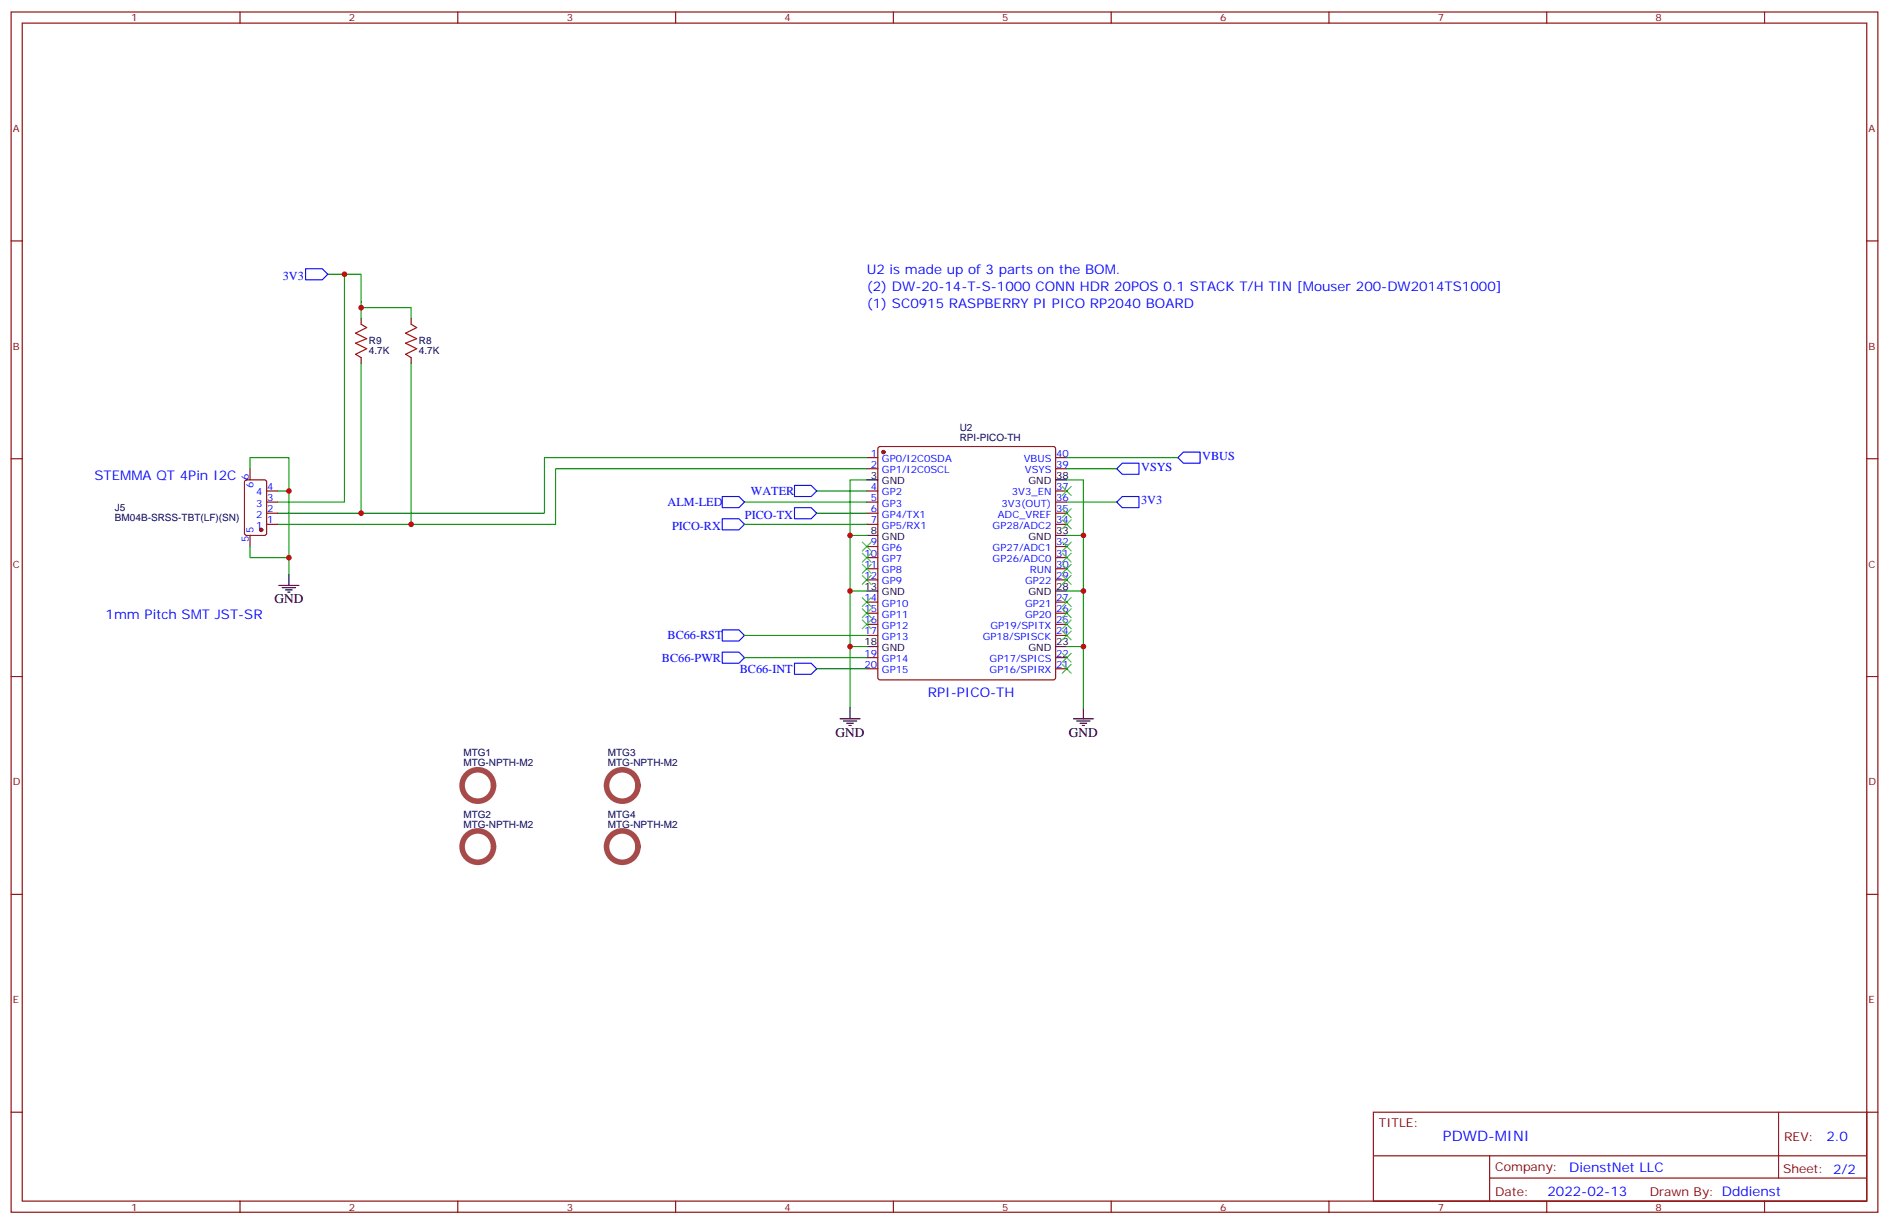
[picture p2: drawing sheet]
<svg xmlns="http://www.w3.org/2000/svg" width="600mm" height="389mm" viewBox="0 0 600 389" stroke-linecap="round" stroke-linejoin="round" font-family="sans-serif">
<g fill="none" stroke="#870000" stroke-width=".35">
<path d="M3.5 3.8h592.7v381h-592.7zM7.1 7.3h585.6v374h-585.6zM76.2 3.8v3.5M145.3 3.8v3.5M214.5 3.8v3.5M283.6 3.8v3.5M352.8 3.8v3.5M421.9 3.8v3.5M491.1 3.8v3.5M560.2 3.8v3.5M3.5 76.5h3.6M592.7 76.5h3.5"/>
<path d="M114.7 101.2v1.7M114.7 113.5v1.8M130.5 101.2v1.7M130.5 113.5v1.8M3.5 145.6h3.6M77.8 152.5l.5-.2h5.7l.6 .5 .1 16.5-.5 .6-5.9 .1-.6-.5-.1-16.5zM79.4 148.8v3.5M84.7 155.9h3.5M84.7 159.4h3.5M275.2 145.3h3.5M275.2 148.8h3.5M275.2 155.9h3.5"/>
<path d="M275.2 159.4h3.5M278.9 142l.5-.3h55l.5 .3 .2 .5v72.6l-.2 .5-.5 .2h-55l-.5-.2-.2-.5v-72.6zM335.1 145.3h3.6M335.1 148.8h3.6M335.1 155.9h3.6M335.1 159.4h3.6M592.7 145.6h3.5M79.4 170v3.5M84.7 162.9h3.5M84.7 166.4h3.5M275.2 162.9h3.5M275.2 166.4h3.5"/>
<path d="M275.2 173.5h3.5M275.2 177h3.5M335.1 162.9h3.6M335.1 166.4h3.6M335.1 173.5h3.6M335.1 177h3.6M275.2 180.6h3.5M275.2 184.1h3.5M275.2 191.1h3.5M275.2 194.7h3.5M275.2 198.2h3.5M335.1 180.6h3.6"/>
<path d="M335.1 184.1h3.6M335.1 191.1h3.6M335.1 194.7h3.6M335.1 198.2h3.6M3.5 214.8h3.6M275.2 201.7h3.5M275.2 208.8h3.5M275.2 212.3h3.5M335.1 201.7h3.6M335.1 208.8h3.6M335.1 212.3h3.6M592.7 214.8h3.5"/>
<path d="M3.5 283.9h3.6M592.7 283.9h3.5M3.5 353.1h3.6M436 353.1h156.7v28.2h-156.7zM564.7 353.1v20.9M592.7 353.1h3.5M436.1 366.9h156.4M472.9 374h119.6M472.9 366.9v14.1M76.2 381.3v3.5M145.3 381.3v3.5M214.5 381.3v3.5"/>
<path d="M283.6 381.3v3.5M352.8 381.3v3.5M421.9 381.3v3.5M491.1 381.3v3.5M560.2 381.3v3.5"/>
</g>
<g fill="#870000" stroke="#870000" stroke-width=".35">
<circle cx="280.5" cy="143.5" r=".53"/>
<circle cx="82.9" cy="168.2" r=".53"/>
</g>
<g fill="none" stroke="#000" stroke-width=".35">
<path d="M275.2 152.3h3.5M335.1 152.3h3.6M275.2 170h3.5M335.1 170h3.6M88.5 185.8h6.4M89.6 186.5h4.2M90.7 187.3h2.1M91.4 188h.7M91.7 182.3v3.5M275.2 187.6h3.5M335.1 187.6h3.6M275.2 205.2h3.5"/>
<path d="M335.1 205.2h3.6M266.7 228.2h6.3M267.8 228.9h4.2M268.8 229.6h2.1M269.5 230.3h.7M269.9 224.6v3.6M340.8 228.2h6.3M341.8 228.9h4.3M342.9 229.6h2.1M343.6 230.3h.7M344 224.6v3.6"/>
</g>
<path d="M97 85.3h5.3l1.8 1.8-1.8 1.7h-5.3zM229.3 157.6h5.3l1.8 1.8-1.8 1.7h-5.3zM252.2 154.1h5.3l1.8 1.8-1.8 1.7h-5.3zM354.5 148.8l1.8-1.8h5.3v3.6h-5.3zM354.5 159.4l1.8-1.8h5.3v3.5h-5.3zM373.9 145.3l1.8-1.8h5.3v3.5h-5.3zM229.3 164.7h5.3l1.8 1.7-1.8 1.8h-5.3zM252.2 161.1h5.3l1.8 1.8-1.8 1.8h-5.3zM229.3 200h5.3l1.8 1.7-1.8 1.8h-5.3zM229.3 207h5.3l1.8 1.8-1.8 1.7h-5.3zM252.2 210.5h5.3l1.8 1.8-1.8 1.8h-5.3z" fill="none" stroke="#00f" stroke-width=".35"/>
<g fill="none" stroke="#008700" stroke-width=".35">
<path d="M104.1 87.1h10.6v14.1M109.4 87.1v72.3h-21.2M114.7 97.6h15.8v3.6M114.7 115.3v47.6M130.5 115.3v51.1M79.4 148.8v-3.5h12.3v10.6h-3.5M91.7 155.9v21.1h-12.3v-3.5M236.4 159.4h38.8M259.3 155.9h15.9M275.2 152.3h-5.3v72.3M275.2 145.3h-102.3v17.6h-84.7M275.2 148.8h-98.8v17.6h-88.2"/>
<path d="M338.7 152.3h5.3v72.3M338.7 148.8h15.8M338.7 145.3h35.2M338.7 159.4h15.8M91.7 177v5.3M236.4 166.4h38.8M259.3 162.9h15.9M269.9 170h5.3M338.7 170h5.3M269.9 187.6h5.3M338.7 187.6h5.3M236.4 201.7h38.8"/>
<path d="M236.4 208.8h38.8M259.3 212.3h15.9M269.9 205.2h5.3M338.7 205.2h5.3"/>
</g>
<path d="M114.7 102.9l1.7 1.1-3.5 1.8 3.5 1.7-3.5 1.4 3.5 1.8-3.5 1.8 1.8 1M130.5 102.9l1.8 1.1-3.5 1.8 3.5 1.7-3.5 1.4 3.5 1.8-3.5 1.8 1.7 1" fill="none" stroke="#a10000" stroke-width=".35"/>
<g fill="none" stroke="#3c3" stroke-width=".35">
<path d="M337.3 154.4l2.8 2.9M340.1 154.4l-2.8 2.9M273.8 172.1l2.8 2.8M273.8 175.6l2.8 2.8M273.8 179.1l2.8 2.9M276.6 172.1l-2.8 2.8M276.6 175.6l-2.8 2.8M276.6 179.1l-2.8 2.9M337.3 179.1l2.8 2.9M337.3 175.6l2.8 2.8M337.3 172.1l2.8 2.8M337.3 165l2.8 2.9"/>
<path d="M337.3 161.5l2.8 2.8M340.1 179.1l-2.8 2.9M340.1 175.6l-2.8 2.8M340.1 172.1l-2.8 2.8M340.1 165l-2.8 2.9M340.1 161.5l-2.8 2.8M273.8 182.7l2.8 2.8M273.8 189.7l2.8 2.8M273.8 193.3l2.8 2.8M273.8 196.8l2.8 2.8M276.6 182.7l-2.8 2.8M276.6 189.7l-2.8 2.8"/>
<path d="M276.6 193.3l-2.8 2.8M276.6 196.8l-2.8 2.8M337.3 196.8l2.8 2.8M337.3 193.3l2.8 2.8M337.3 189.7l2.8 2.8M337.3 182.7l2.8 2.8M340.1 196.8l-2.8 2.8M340.1 193.3l-2.8 2.8M340.1 189.7l-2.8 2.8M340.1 182.7l-2.8 2.8M337.3 210.9l2.8 2.8M337.3 207.4l2.8 2.8"/>
<path d="M337.3 200.3l2.8 2.8M340.1 210.9l-2.8 2.8M340.1 207.4l-2.8 2.8M340.1 200.3l-2.8 2.8"/>
</g>
<g fill="none" stroke="#a64a4a" stroke-width="1.8">
<circle cx="151.7" cy="249.3" r="5"/>
<circle cx="197.6" cy="249.3" r="5"/>
<circle cx="151.7" cy="268.7" r="5"/>
<circle cx="197.6" cy="268.7" r="5"/>
</g>
<g fill="#c00">
<circle cx="269.9" cy="170" r=".88"/>
<circle cx="269.9" cy="187.6" r=".88"/>
<circle cx="269.9" cy="205.2" r=".88"/>
<circle cx="344" cy="170" r=".88"/>
<circle cx="344" cy="187.6" r=".88"/>
<circle cx="344" cy="205.2" r=".88"/>
<circle cx="114.7" cy="97.6" r=".88"/>
<circle cx="109.4" cy="87.1" r=".88"/>
<circle cx="91.7" cy="155.9" r=".88"/>
<circle cx="114.7" cy="162.9" r=".88"/>
<circle cx="130.5" cy="166.4" r=".88"/>
<circle cx="91.7" cy="177" r=".88"/>
</g>
<text font-size="4.6" fill="#00f" x="458.1" y="362.1">PDWD-MINI</text>
<g font-size="4.2" fill="#00f">
<text x="275.2" y="87.1">U2 is made up of 3 parts on the BOM.</text>
<text x="275.2" y="92.4">(2) DW-20-14-T-S-1000 CONN HDR 20POS 0.1 STACK T/H TIN [Mouser 200-DW2014TS1000]</text>
<text x="275.2" y="97.6">(1) SC0915 RASPBERRY PI PICO RP2040 BOARD</text>
<text x="30" y="152.3">STEMMA QT 4Pin I2C</text>
<text x="33.5" y="196.4">1mm Pitch SMT JST-SR</text>
<text x="294.6" y="221.1">RPI-PICO-TH</text>
<text x="579.8" y="362.3">2.0</text>
<text x="498.2" y="371.9">DienstNet LLC</text>
<text x="491.3" y="379.7">2022-02-13</text>
</g>
<g font-size="4.2">
<text x="87.1" y="191.5">GND</text>
<text x="265.3" y="233.8">GND</text>
<text x="339.4" y="233.8">GND</text>
</g>
<g font-size="3.9" fill="#00f">
<text x="89.8" y="88.8">3V3</text>
<text x="362.3" y="149.5">VSYS</text>
<text x="381.7" y="146">VBUS</text>
<text x="211.9" y="160.6">ALM-LED</text>
<text x="238.4" y="157.1">WATER</text>
<text x="362.3" y="160.1">3V3</text>
<text x="236.5" y="164.7">PICO-TX</text>
<text x="213.4" y="168.2">PICO-RX</text>
<text x="211.9" y="203">BC66-RST</text>
<text x="210.2" y="210">BC66-PWR</text>
<text x="234.9" y="213.5">BC66-INT</text>
</g>
<g font-size="3.9" fill="#800">
<text x="437.8" y="357.6">TITLE:</text>
<text x="566.4" y="362.3">REV:</text>
<text x="474.7" y="371.8">Company:</text>
<text x="566.1" y="372.5">Sheet: 2/2</text>
<text x="474.7" y="379.5">Date:</text>
<text x="523.7" y="379.6">Drawn By: Dddienst</text>
</g>
<g font-size="3.2" fill="#800">
<text x="41.6" y="6.8">1</text>
<text x="110.8" y="6.8">2</text>
<text x="179.9" y="6.8">3</text>
<text x="249.1" y="6.8">4</text>
<text x="318.2" y="6.8">5</text>
<text x="387.3" y="6.8">6</text>
<text x="456.5" y="6.8">7</text>
<text x="525.6" y="6.8">8</text>
<text x="4.1" y="41.9">A</text>
<text x="593.2" y="41.9">A</text>
<text x="4.1" y="111.1">B</text>
<text x="593.2" y="111.1">B</text>
<text x="4.1" y="180.2">C</text>
<text x="593.2" y="180.2">C</text>
<text x="4.1" y="249.3">D</text>
<text x="593.2" y="249.3">D</text>
<text x="4.1" y="318.5">E</text>
<text x="593.2" y="318.5">E</text>
<text x="41.6" y="384.3">1</text>
<text x="110.8" y="384.3">2</text>
<text x="179.9" y="384.3">3</text>
<text x="249.1" y="384.3">4</text>
<text x="318.2" y="384.3">5</text>
<text x="387.3" y="384.3">6</text>
<text x="456.5" y="384.3">7</text>
<text x="525.6" y="384.3">8</text>
</g>
<g font-size="3.2" fill="#000080">
<text x="117.1" y="112.5">4.7K</text>
<text x="117.1" y="109.3">R9</text>
<text x="133" y="112.5">4.7K</text>
<text x="133" y="109.3">R8</text>
<text x="304.7" y="136.7">U2</text>
<text x="304.7" y="140.1">RPI-PICO-TH</text>
<text x="36.5" y="165.5">BM04B-SRSS-TBT(LF)(SN)</text>
<text x="36.5" y="162.3">J5</text>
<text x="147.1" y="243.3">MTG-NPTH-M2</text>
<text x="147.1" y="240.1">MTG1</text>
<text x="193" y="243.3">MTG-NPTH-M2</text>
<text x="193" y="240.1">MTG3</text>
<text x="147.1" y="262.7">MTG-NPTH-M2</text>
<text x="147.1" y="259.5">MTG2</text>
<text x="193" y="262.7">MTG-NPTH-M2</text>
<text x="193" y="259.5">MTG4</text>
</g>
<g font-size="3.2" fill="#00f">
<text x="276.5" y="144.9">1</text>
<text x="276.5" y="148.4">2</text>
<text x="280" y="146.7">GP0/I2C0SDA</text>
<text x="325" y="146.7">VBUS</text>
<text x="335.3" y="148.4">39</text>
<text x="335.3" y="144.9">40</text>
<text x="79" y="152.3" transform="rotate(-90 79 152.3)">6</text>
<text x="80.4" y="155" transform="rotate(-90 80.4 155)">6</text>
<text x="84.8" y="155.5">4</text>
<text x="276.5" y="155.5">4</text>
<text x="280" y="150.2">GP1/I2C0SCL</text>
<text x="325.4" y="150.2">VSYS</text>
<text x="335.3" y="155.5">37</text>
<text x="81.3" y="160.8">3</text>
<text x="81.3" y="157.3">4</text>
<text x="84.8" y="159">3</text>
<text x="276.5" y="159">5</text>
<text x="280" y="157.3">GP2</text>
<text x="280" y="160.8">GP3</text>
<text x="318" y="160.8">3V3(OUT)</text>
<text x="321.2" y="157.3">3V3_EN</text>
<text x="335.3" y="159">36</text>
<text x="81.3" y="167.9">1</text>
<text x="81.3" y="164.3">2</text>
<text x="84.8" y="166.1">1</text>
<text x="84.8" y="162.6">2</text>
<text x="276.5" y="162.6">6</text>
<text x="276.5" y="166.1">7</text>
<text x="280" y="164.3">GP4/TX1</text>
<text x="280" y="167.9">GP5/RX1</text>
<text x="315.1" y="167.9">GP28/ADC2</text>
<text x="316.8" y="164.3">ADC_VREF</text>
<text x="335.3" y="166.1">34</text>
<text x="335.3" y="162.6">35</text>
<text x="79" y="172" transform="rotate(-90 79 172)">5</text>
<text x="80.4" y="169.3" transform="rotate(-90 80.4 169.3)">5</text>
<text x="276.5" y="173.1">9</text>
<text x="335.3" y="173.1">32</text>
<text x="274.5" y="176.7">10</text>
<text x="280" y="174.9">GP6</text>
<text x="280" y="178.4">GP7</text>
<text x="315.1" y="178.4">GP26/ADC0</text>
<text x="315.1" y="174.9">GP27/ADC1</text>
<text x="335.3" y="176.7">31</text>
<text x="274.5" y="180.2">11</text>
<text x="274.5" y="183.7">12</text>
<text x="280" y="182">GP8</text>
<text x="280" y="185.5">GP9</text>
<text x="325.4" y="185.5">GP22</text>
<text x="326.9" y="182">RUN</text>
<text x="335.3" y="183.7">29</text>
<text x="335.3" y="180.2">30</text>
<text x="274.5" y="190.8">14</text>
<text x="335.3" y="190.8">27</text>
<text x="274.5" y="194.3">15</text>
<text x="274.5" y="197.8">16</text>
<text x="280" y="192.5">GP10</text>
<text x="280" y="196.1">GP11</text>
<text x="325.4" y="196.1">GP20</text>
<text x="325.4" y="192.5">GP21</text>
<text x="335.3" y="197.8">25</text>
<text x="335.3" y="194.3">26</text>
<text x="274.5" y="201.4">17</text>
<text x="280" y="199.6">GP12</text>
<text x="280" y="203.1">GP13</text>
<text x="312" y="203.1">GP18/SPISCK</text>
<text x="314.4" y="199.6">GP19/SPITX</text>
<text x="335.3" y="201.4">24</text>
<text x="274.5" y="208.4">19</text>
<text x="335.3" y="208.4">22</text>
<text x="274.5" y="211.9">20</text>
<text x="280" y="210.2">GP14</text>
<text x="280" y="213.7">GP15</text>
<text x="314.2" y="210.2">GP17/SPICS</text>
<text x="314.2" y="213.7">GP16/SPIRX</text>
<text x="335.3" y="211.9">21</text>
</g>
<g font-size="3.2">
<text x="276.5" y="152">3</text>
<text x="280" y="153.7">GND</text>
<text x="326.6" y="153.7">GND</text>
<text x="335.3" y="152">38</text>
<text x="276.5" y="169.6">8</text>
<text x="280" y="171.4">GND</text>
<text x="326.6" y="171.4">GND</text>
<text x="335.3" y="169.6">33</text>
<text x="274.5" y="187.3">13</text>
<text x="280" y="189">GND</text>
<text x="326.6" y="189">GND</text>
<text x="335.3" y="187.3">28</text>
<text x="274.5" y="204.9">18</text>
<text x="280" y="206.7">GND</text>
<text x="326.6" y="206.7">GND</text>
<text x="335.3" y="204.9">23</text>
</g>
</svg>
